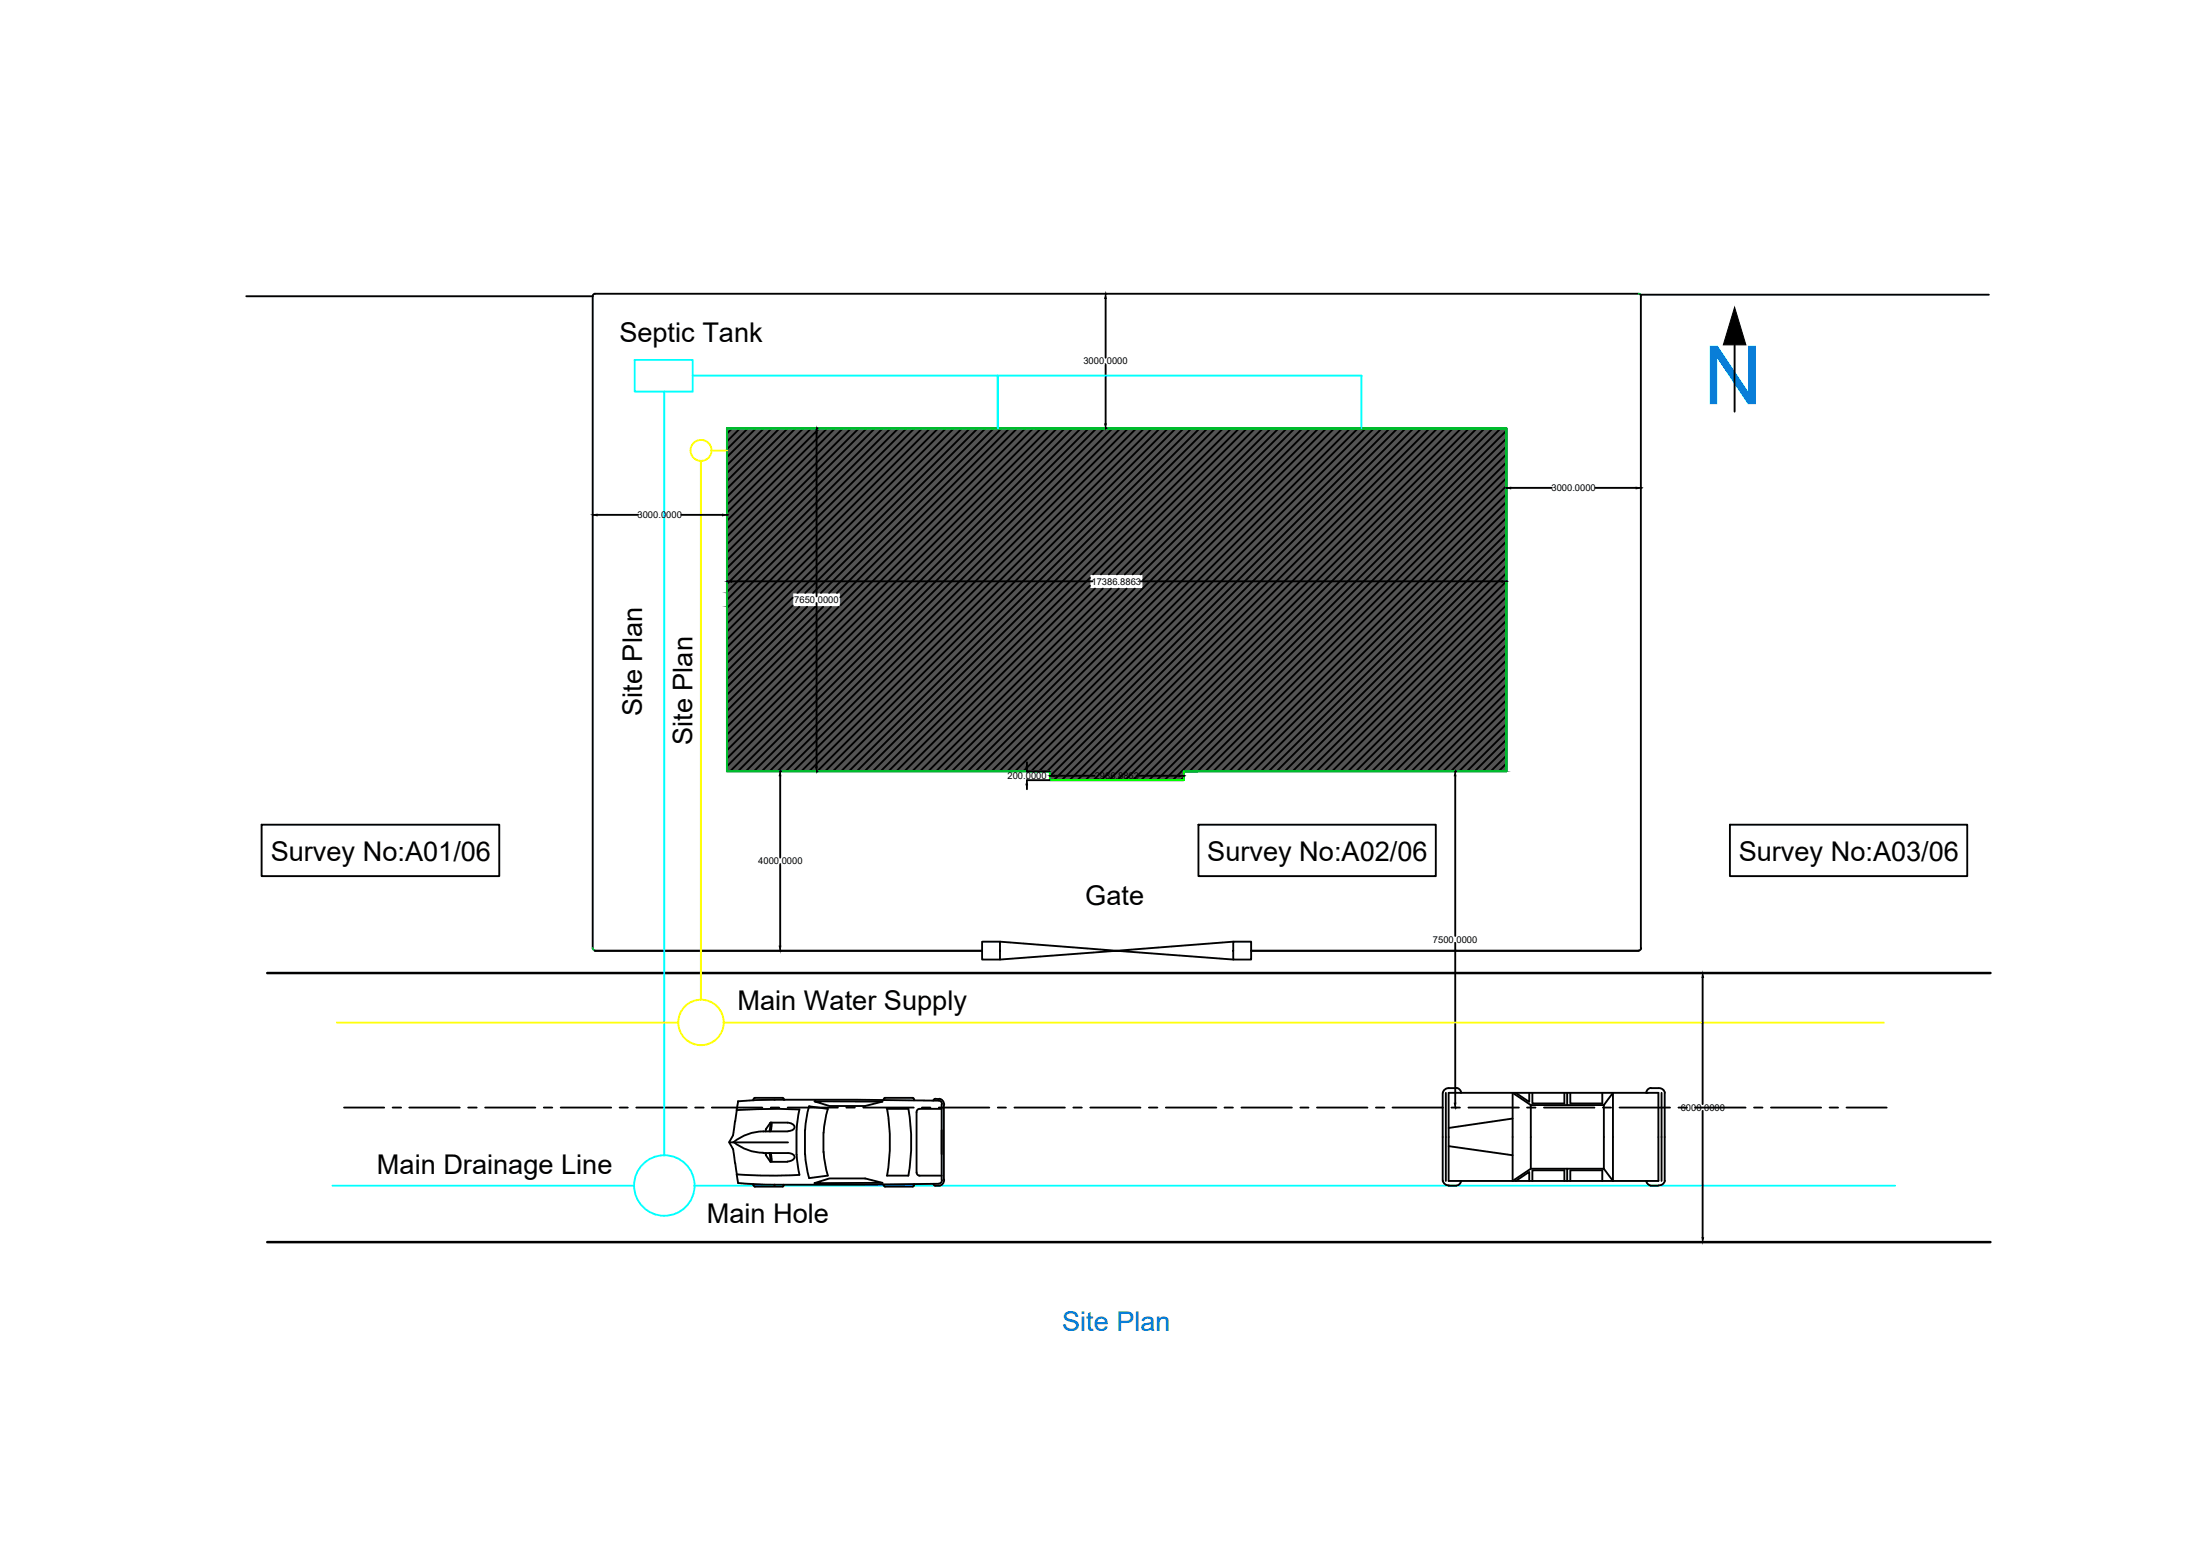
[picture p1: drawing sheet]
<svg xmlns="http://www.w3.org/2000/svg" width="297mm" height="210mm" viewBox="0 0 297 210" stroke-linecap="round" stroke-linejoin="round" font-family="sans-serif">
<!-- layer: 0 -->
<g fill="#545454" stroke="#545454" stroke-width=".14">
<path d="M98.1 57.8l105.3 19.7v-19.7zM98.1 57.8l105.3 19.7h-105.3z"/>
<path d="M98.1 77.5l49.1 1.9v-1.9zM98.1 77.5l49.1 1.9h-49.1z"/>
<path d="M154.3 77.5l49.1 1.9v-1.9zM154.3 77.5l49.1 1.9h-49.1z"/>
<path d="M98.1 79.4l105.3 .6v-.6zM98.1 79.4l105.3 .6h-105.3z"/>
<path d="M98.1 80l8.9 1.9v-1.9zM98.1 80l8.9 1.9h-8.9z"/>
<path d="M113.5 80l89.9 1.9v-1.9zM113.5 80l89.9 1.9h-89.9z"/>
<path d="M98.1 81.9l105.3 22.2v-22.2zM98.1 81.9l105.3 22.2h-105.3z"/>
<path d="M141.7 104.1l18.1 1.2v-1.2zM141.7 104.1l18.1 1.2h-18.1z"/>
</g>
<g fill="none" stroke="#000" stroke-width=".25">
<path d="M33.2 40h46.8M149.3 39.7h.1M221.5 39.8h47M98.9 57.8l-.8 .7M99.9 57.8l-1.8 1.8M101 57.8l-2.9 2.8M102.1 57.8l-4 3.9M103.1 57.8l-5 5M104.2 57.8l-6.1 6.1M105.3 57.8l-7.2 7.1M106.4 57.8l-8.3 8.2M107.4 57.8l-9.3 9.3"/>
<path d="M108.5 57.8l-10.4 10.3M109.5 57.8l-11.4 11.4M110.3 57.8h.1M110.3 58.4v22.1M110.6 57.8l-12.5 12.5M111.7 57.8l-13.6 13.6M112.7 57.8l-14.6 14.6M113.8 57.8l-15.7 15.7M114.9 57.8l-16.8 16.8M116 57.8l-17.9 17.8M117 57.8l-18.9 18.9M118.1 57.8l-20 20"/>
<path d="M119.2 57.8l-21.1 21.1M120.2 57.8l-22.1 22.1M121.3 57.8l-23.2 23.2M122.4 57.8l-24.3 24.3M123.5 57.8l-25.4 25.3M124.5 57.8l-26.4 26.4M125.6 57.8l-27.5 27.4M126.7 57.8l-28.6 28.5M127.7 57.8l-29.6 29.6M128.8 57.8l-30.7 30.7M129.9 57.8l-22.2 22.2M131 57.8l-22.3 22.2"/>
<path d="M132 57.8l-22.2 22.2M133.1 57.8l-22.3 22.2M134.2 57.8l-22.3 22.2M135.2 57.8l-22.2 22.2M136.3 57.8l-22.8 22.8M137.3 57.8l-23.8 23.9M138.4 57.8l-40.3 40.3M139.5 57.8l-41.4 41.4M140.6 57.8l-42.5 42.4M141.7 57.8l-43.6 43.5M142.7 57.8l-44.6 44.6M143.8 57.8l-45.7 45.6"/>
<path d="M144.8 57.8l-46.2 46.3M145.9 57.8l-46.3 46.3M147 57.8l-46.3 46.3M148.1 57.8l-46.3 46.3M149.1 57.8l-46.3 46.3M149.3 57.8h.1M149.3 40.3v8M149.3 49.2v8M150.2 57.8l-46.3 46.3M151.3 57.8l-46.3 46.3M152.3 57.8l-46.2 46.3M153.4 57.8l-46.3 46.3"/>
<path d="M154.5 57.8l-46.3 46.3M155.5 57.8l-46.3 46.3M156.6 57.8l-46.3 46.3M157.7 57.8l-46.3 46.3M158.8 57.8l-46.3 46.3M159.8 57.8l-46.2 46.3M160.9 57.8l-46.3 46.3M162 57.8l-46.3 46.3M163 57.8l-46.3 46.3M164.1 57.8l-46.3 46.3M165.2 57.8l-46.3 46.3M166.3 57.8l-46.4 46.3"/>
<path d="M167.3 57.8l-19.7 19.7M168.4 57.8l-19.8 19.7M169.5 57.8l-19.8 19.7M170.5 57.8l-19.7 19.7M171.6 57.8l-19.7 19.7M172.6 57.8l-19.7 19.7M173.8 57.8l-19.8 19.7M174.8 57.8l-20.5 20.5M175.9 57.8l-21.6 21.6M176.9 57.8l-46.2 46.3M178 57.8l-46.3 46.3M179.1 57.8l-46.3 46.3"/>
<path d="M180.1 57.8l-46.2 46.3M181.2 57.8l-46.3 46.3M182.3 57.8l-46.3 46.3M183.4 57.8l-46.4 46.3M184.4 57.8l-46.3 46.3M185.5 57.8l-46.3 46.3M186.6 57.8l-46.3 46.3M187.6 57.8l-46.2 46.3M188.7 57.8l-47 47M189.8 57.8l-47.5 47.5M190.9 57.8l-47.5 47.5M191.9 57.8l-47.5 47.5"/>
<path d="M193 57.8l-47.5 47.5M194.1 57.8l-47.5 47.5M195.1 57.8l-47.5 47.5M196.2 57.8l-47.5 47.5M197.3 57.8l-47.6 47.5M198.3 57.8l-47.5 47.5M199.4 57.8l-47.5 47.5M200.5 57.8l-47.5 47.5M201.6 57.8l-47.5 47.5M202.6 57.8l-47.5 47.5M203.4 58.2l-47.2 47.1M203.4 59.2l-46.2 46.1"/>
<path d="M80 69.5h.1M80.6 69.5h5.6M92 69.5h5.6M98.1 78.5h.1M98.1 69.5h.1M98.8 78.5h48.7M147.2 78l-26.2 26.1M147.2 79.1l-25.1 25M147.8 79.4l-24.6 24.7M148.9 79.4l-24.7 24.7M150 79.4l-24.7 24.7M151.1 79.4l-24.7 24.7"/>
<path d="M152.1 79.4l-24.7 24.7M153.2 79.4l-24.7 24.7M154 78.5h48.8M154.3 79.4l-24.7 24.7M203.4 78.5h.1M203.4 65.9h.1M203.4 60.3l-45.1 45M203.4 61.3l-42.8 42.8M203.4 62.4l-41.7 41.7M203.4 63.5l-40.7 40.6M203.4 64.5l-39.6 39.6M203.4 65.6l-38.5 38.5"/>
<path d="M203.4 66.7l-37.4 37.4M203.4 67.8l-36.4 36.3M203.4 68.8l-35.3 35.3M203.4 69.9l-34.2 34.2M203.4 71l-33.2 33.1M203.4 72l-32.1 32.1M203.4 73.1l-31 31M203.4 74.2l-29.9 29.9M203.4 75.3l-28.9 28.8M203.4 76.3l-27.8 27.8M203.4 77.4l-26.7 26.7M203.4 78.5l-25.7 25.6"/>
<path d="M203.4 79.5l-24.6 24.6M204 65.9h5.5M215.4 65.9h5.5M221.5 65.9h.1M107 80.7l-8.9 8.8M107 81.7l-8.9 8.9M107.9 81.9l-9.8 9.8M109 81.9l-10.9 10.8M110.1 81.9l-12 11.9M110.3 81.4v22.1M111.1 81.9l-13 13M112.2 81.9l-14.1 14.1"/>
<path d="M113.3 81.9l-15.2 15.1M203.4 80.6l-23.6 23.5M203.4 81.7l-22.5 22.4M203.4 82.7l-21.4 21.4M203.4 83.8l-20.3 20.3M203.4 84.9l-19.3 19.2M203.4 86l-18.2 18.1M203.4 87l-17.1 17.1M203.4 88.1l-16.1 16M203.4 89.1l-15 15M203.4 90.2l-13.9 13.9M203.4 91.3l-12.8 12.8"/>
<path d="M203.4 92.4l-11.8 11.7M203.4 93.5l-10.7 10.6M203.4 94.5l-9.6 9.6M203.4 95.6l-8.6 8.5M203.4 96.6l-7.5 7.5M203.4 97.7l-6.4 6.4M203.4 98.8l-5.4 5.3M203.4 99.9l-4.3 4.2M35.3 111.3h32.1v7h-32.1zM105.3 104.1h.1M105.3 104.7v11.1M105.3 116.7v11"/>
<path d="M110.3 104.1h.1M138.7 104.1h3M138.7 105.3h3M138.7 102.9v.6M138.7 105.9v.6M141.7 104.7h.1M142.3 104.7h5.5M153.7 104.7h5.5M159.8 104.7h.1M159.8 104.9l-.4 .4M161.8 111.3h32.1v7h-32.1zM196.5 104.1h.1"/>
<path d="M196.5 104.7v21.7M203.4 100.9l-3.2 3.2M203.4 102l-2.1 2.1M203.4 103.1l-1.1 1M233.6 111.3h32v7h-32zM105.3 128.3h.1M132.6 127.1h2.4v2.4h-2.4zM135 127.1l15.8 1.2-15.8 1.2M166.5 127.1h2.4v2.4h-2.4zM166.5 127.1l-15.7 1.2 15.7 1.2M196.5 127.3v21.6M229.9 131.3h2.9"/>
<path d="M229.9 131.9v17.1M98.5 154.2h7.9M99 155.1l.2 1.9M99 153.2l-.5 1 .5 .9M99 154.1a6.5 6.5 0 0 0 4.1 1.5M99.2 151.3l-.2 1.9M99.3 157l.2 1.5M99.7 148.7l-.4 2.7M101.7 148.4v.1M101.7 159.8v.2M101.7 159.9l.2 .3M101.9 148.2h3.8l.1 .2"/>
<path d="M101.9 148.2l-.2 .2M103.1 152.7h3.3M103.1 155.6h3.3M103.1 152.7a6.5 6.5 0 0 0-4.1 1.5M103.4 152.5v.2M103.4 155.6v.3M103.4 156l.6 .8h2.3M103.4 155.9h.1M103.5 152.4h-.1M103.9 155.6l.1 1.2M104 151.5l-.1 1.2M104 151.5h2.3a.95 .95 0 0 1 1 .6 .73 .73 0 0 1-.9 .6"/>
<path d="M104 151.5l-.6 .9M104.1 155.6l.1 1.2M104.2 151.5l-.1 1.2M104.5 148.4l22.3 .2M104.6 148.4l-5 .3M105.8 148.4h.1M105.8 159.9v.1M105.8 159.9l-.1 .3h-3.8M106.4 155.6a.73 .73 0 0 1 .9 .6 .95 .95 0 0 1-1 .6M107.5 152.6v3.3M107.6 155.8l.3 2.8a68.2 68.2 0 0 1-8.4-.1l.2 1.2 4.9 .2M107.9 149.8l-2.8-.1-5.6 .1"/>
<path d="M107.9 149.8l-.3 2.7M108.7 152.6v3.2M110 148.7h9.1l-2.3 .6h-4.8zM110 159.7l2-.6h4.8l2.3 .6zM111.2 152.9v2.6M111.2 155.5l.2 1.6 .4 1.6-2.6 .3-.3-1.6-.2-1.6M111.8 149.7l-.4 1.6-.2 1.6M111.8 149.7l-2.6-.4-.3 1.6-.2 1.6M119.3 159.9l.2 .3h3.7M119.3 148.4v.1M119.3 159.9v.1M119.7 149.7h3a26.7 26.7 0 0 1 0 9h-3"/>
<path d="M119.8 149.7a26.7 26.7 0 0 1 0 9M123.2 148.2h-3.7l-.2 .2M123.2 148.2l.2 .2M123.4 159.9l-.2 .3M123.4 148.4v.1M123.4 159.8v.2M123.8 150.1v8.2M123.8 158.2l.2 .4 .2 .1h2.9M126 159.8l.3 .2M126.3 148.3l.5 .1M126.3 148.3l-.3 .3M126.8 159.8l-22.3 .1"/>
<path d="M126.8 148.6h.2l.2 .4M126.8 148.3a.77 .77 0 0 1 .7 .8M127.1 149.7h-2.9h-.2l-.2 .4M127.1 149v10.3M127.2 159.3l-.2 .4-.2 .1M127.4 149.2v10M127.5 159.2a.77 .77 0 0 1-.7 .8M194.8 159.4a.78 .78 0 0 0 .8 .6M195.2 147.5v11.9M195.6 154.7l8.6 1.2M195.6 147.5h28.3v11.9h-28.3zM195.6 146.9h1"/>
<path d="M195.6 146.9a.78 .78 0 0 0-.8 .6v11.9M196.5 149.5h.1M196.7 146.8a.74 .74 0 0 1 .6 .7M197.3 159.4a.74 .74 0 0 1-.6 .6M204.2 151l-8.6 1.3M204.7 159.4l1.8-1.2v1.2M204.7 147.5l1.8 1.2v-1.2M206.7 157.8v-8.6l-2.5-1.7v11.9l2.5-1.6h9.8M206.7 149.2h9.8M206.9 159.4v-1.4h4.3v1.4M206.9 147.5v1.5h4.3v-1.5M211.6 147.5v1.7"/>
<path d="M211.6 157.8v1.6M212 159.4v-1.4h4.3v1.4M212 147.5v1.5h4.3v-1.5M216.5 149.2l1.3-1.7v11.9l-1.3-1.6M216.5 149.2v8.6M222.3 159.4a.74 .74 0 0 0 .6 .6M222.9 146.9h1M222.9 146.8a.74 .74 0 0 0-.6 .7M224 146.9a.78 .78 0 0 1 .8 .6v11.9M224.3 147.5v11.9M224.8 159.4a.78 .78 0 0 1-.8 .6M229.9 150v17.1"/>
<path d="M126.3 160h.5M195.6 160h1M222.9 160h1M229.9 167.7h2.9"/>
</g>
<!-- layer: plinth -->
<path d="M221.3 39.7l.2 .1 .1 .2M98.1 57.8h63.6h-63.6M98.1 57.8v46.3h43.6M98.1 57.8h105.3M139.8 57.8h63.6v46.3h-43.6h43.6v-46.3zM139.8 57.8h63.6zM203.4 57.8v46.3M80 128l.1 .1 .2 .2" fill="none" stroke="#00b82e" stroke-width=".25"/>
<g fill="none" stroke="#000" stroke-width=".25">
<path d="M80 40v88M221.2 39.7h-140.9l-.2 .1-.1 .2M221.5 40v88M80.3 128.3h52.3M168.9 128.3h52.3M221.6 128l-.2 .3h-.1M46.5 149.5h5.4M53 149.5h1.2M55.3 149.5h6.8M63.2 149.5h1.2M65.5 149.5h6.8M73.4 149.5h1.2"/>
<path d="M75.7 149.5h6.8M83.7 149.5h1.1M85.9 149.5h6.8M93.9 149.5h1.1M96.1 149.5h6.8M104.1 149.5h1.1M106.4 149.5h6.7M114.3 149.5h1.1M116.6 149.5h6.8M124.5 149.5h1.1M126.8 149.5h6.8M134.7 149.5h1.1"/>
<path d="M137 149.5h6.8M144.9 149.5h1.2M147.2 149.5h6.8M155.1 149.5h1.2M157.4 149.5h6.8M165.3 149.5h1.2M167.6 149.5h6.8M175.6 149.5h1.1M177.8 149.5h6.8M185.8 149.5h1.1M188 149.5h6.8M196 149.5h1.1"/>
<path d="M198.3 149.5h6.8M206.2 149.5h1.1M208.5 149.5h6.8M216.4 149.5h1.1M218.7 149.5h6.8M226.6 149.5h1.2M228.9 149.5h6.8M236.8 149.5h1.2M239.1 149.5h6.8M247 149.5h1.2M249.3 149.5h5.4"/>
</g>
<path d="M141.7 105.3h18.1" fill="none" stroke="#0f0" stroke-width=".25"/>
<path d="M36.1 131.3h232.6M36.1 167.7h232.6" fill="none" stroke="#000" stroke-width=".34"/>
<!-- layer: 0 -->
<path d="M141.7 104.1v1.2h18.1v-1.2" fill="none" stroke="#0f0" stroke-width=".25"/>
<g fill="#000" stroke="#000" stroke-width=".14">
<path d="M110.3 57.8v.6h-.2zM149.3 39.7l.1 .6h-.2zM149.2 57.2h.2l-.1 .6zM80 69.5l.6-.1v.2zM97.6 69.4l.5 .1-.5 .1zM98.1 78.5l.7-.1v.2zM202.8 78.4l.6 .1-.6 .1zM203.4 65.9l.6-.1v.2zM220.9 65.8l.6 .1-.6 .1zM105.3 104.1l.1 .6h-.2zM110.1 103.5h.2v.6zM138.5 103.5h.2v.6z"/>
<path d="M138.7 105.3v.6h-.2zM141.7 104.7l.6-.1v.2zM159.2 104.6l.6 .1-.6 .1zM196.5 104.1l.1 .6h-.2zM105.2 127.7h.2l-.1 .6zM229.9 131.3l.1 .6h-.2zM196.4 148.9h.2l-.1 .6zM229.8 167.1h.2l-.1 .6z"/>
</g>
<g fill="none" stroke="#0ff" stroke-width=".25">
<path d="M85.7 48.6h7.8v4.3h-7.8zM89.7 52.9v103.1M93.5 50.7h90.3v7.1M134.7 50.7v7.1M44.9 160h40.7M93.7 160h162.2"/>
<circle cx="89.7" cy="160" r="4.1"/>
</g>
<g fill="none" stroke="#ff0" stroke-width=".25">
<path d="M94.6 62.3v72.6M96 60.8h2.1M45.5 138h46M97.7 138h156.7"/>
<circle cx="94.7" cy="60.8" r="1.42"/>
<circle cx="94.7" cy="138" r="3.1"/>
</g>
<!-- layer: stair -->
<path d="M234.2 46.6v9" fill="none" stroke="#000" stroke-width=".25"/>
<path d="M234.2 41.5l1.5 5.1h-3z" fill="#000" stroke="#000" stroke-width=".14"/>
<text font-size="11" fill="#007fff" x="230" y="54.6">N</text>
<g font-size="3.7">
<text x="83.6" y="46.2">Septic Tank</text>
<text x="86.7" y="96.6" transform="rotate(-90 86.7 96.6)">Site Plan</text>
<text x="93.5" y="100.6" transform="rotate(-90 93.5 100.6)">Site Plan</text>
<text x="36.5" y="116.3">Survey No:A01/06</text>
<text x="163" y="116.3">Survey No:A02/06</text>
<text x="234.8" y="116.3">Survey No:A03/06</text>
<text x="146.5" y="122.2">Gate</text>
<text x="99.6" y="136.4">Main Water Supply</text>
<text x="50.9" y="158.5">Main Drainage Line</text>
<text x="95.4" y="165.1">Main Hole</text>
</g>
<text font-size="3.7" fill="#005cb8" x="143.4" y="179.7">Site Plan</text>
<g font-size="1.3">
<text x="146.3" y="49.2">3000.0000</text>
<text x="86.1" y="70">3000.0000</text>
<text x="209.5" y="66.3">3000.0000</text>
<text x="107.2" y="81.4">7650.0000</text>
<text x="147.4" y="78.9">17386.8863</text>
<text x="136" y="105.2">200.0000</text>
<text x="147.8" y="105.2">2986.8863</text>
<text x="102.4" y="116.7">4000.0000</text>
<text x="193.5" y="127.2">7500.0000</text>
<text x="226.9" y="149.9">6000.0000</text>
</g>
</svg>
